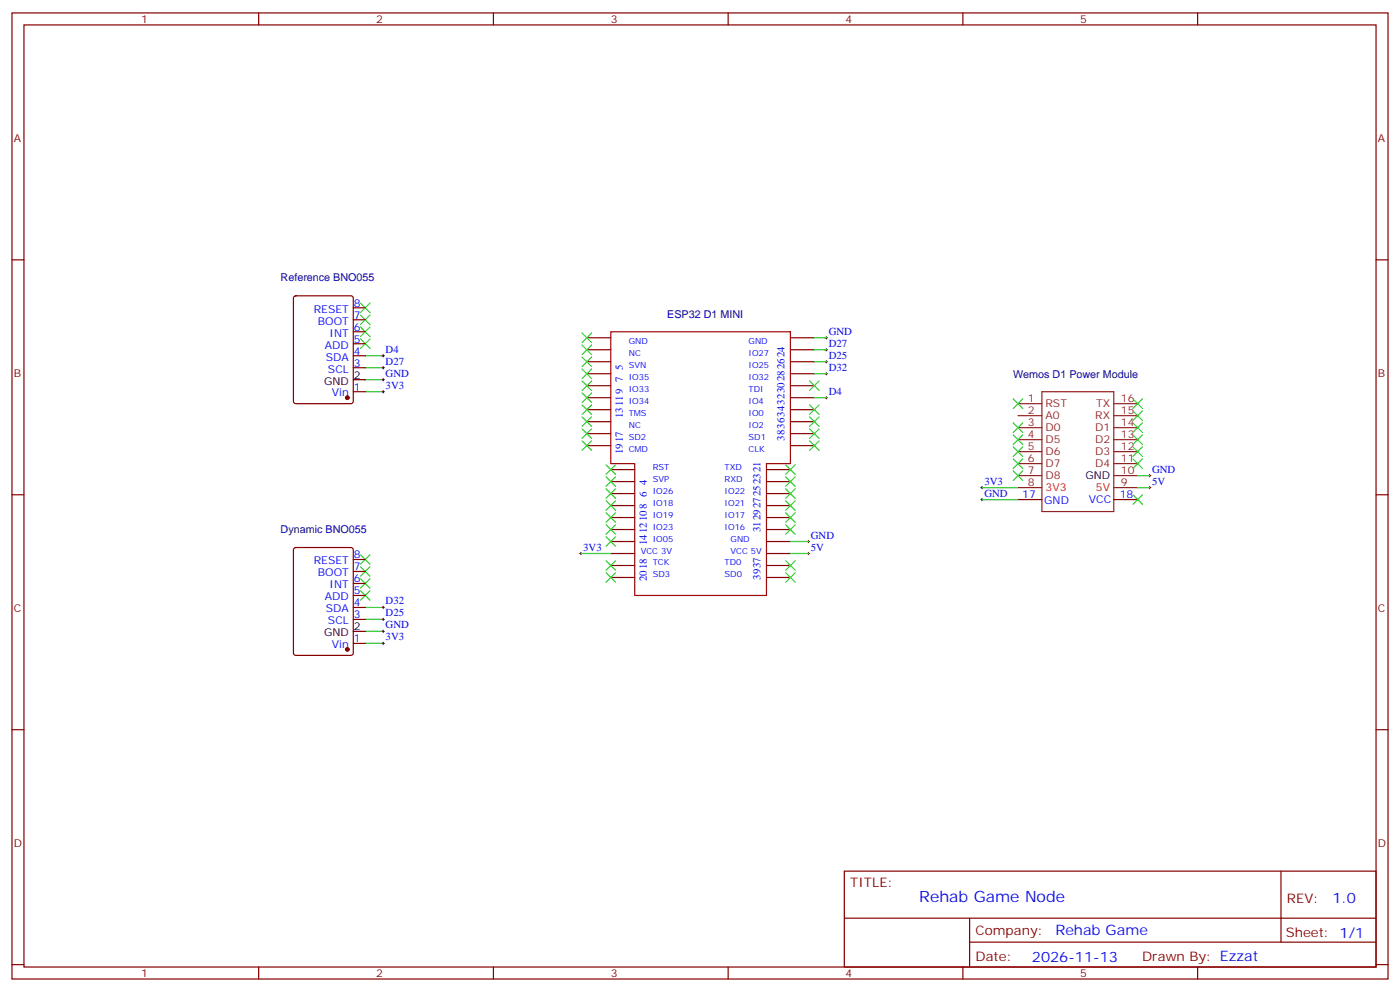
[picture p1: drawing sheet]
<svg xmlns="http://www.w3.org/2000/svg" width="412mm" height="292mm" viewBox="0 0 412 292" stroke-linecap="round" stroke-linejoin="round" font-family="sans-serif">
<g fill="none" stroke="#870000" stroke-width=".35">
<path d="M3.5 3.8h405.4v284.3h-405.4zM7.1 7.3h398.2v277.3h-398.2zM76.2 3.8v3.5M145.3 3.8v3.5M214.5 3.8v3.5M283.6 3.8v3.5M352.8 3.8v3.5M3.5 76.5h3.6M405.3 76.5h3.6M86.7 87.3l.4-.2h16.3l.6 .4 .1 30.6-.5 .7h-16.5l-.6-.4-.1-30.6zM104.1 97.6h3.5M104.1 94.1h3.5"/>
<path d="M104.1 90.6h3.5M172.9 99.4h7M232.8 99.4h7.1M104.1 115.3h3.5M104.1 108.2h3.5M104.1 104.7h3.5M104.1 101.2h3.5M172.9 102.9h7M172.9 106.5h7M172.9 110h7M172.9 113.5h7M172.9 117.1h7"/>
<path d="M232.8 102.9h7.1M232.8 106.5h7.1M232.8 110h7.1M232.8 113.5h7.1M232.8 117.1h7.1M172.9 131.2h7M172.9 120.6h7M172.9 124.1h7M172.9 127.6h7M179.9 138.2h7.1M225.8 138.2h7M232.8 131.2h7.1"/>
<path d="M232.8 120.6h7.1M232.8 124.1h7.1M232.8 127.6h7.1M3.5 145.6h3.6M179.9 141.7h7.1M179.9 145.3h7.1M179.9 148.8h7.1M179.9 152.3h7.1M179.9 155.9h7.1M179.9 159.4h7.1M225.8 141.7h7M225.8 145.3h7"/>
<path d="M225.8 148.8h7M225.8 152.3h7M225.8 155.9h7M225.8 159.4h7M299.9 147h7M328.1 147h7M405.3 145.6h3.6M86.7 161.4l.4-.3h16.3l.6 .5 .1 30.6-.5 .6-16.5 .1-.6-.5-.1-30.5zM104.1 178.8h3.5M104.1 175.3h3.5M104.1 171.7h3.5M104.1 168.2h3.5"/>
<path d="M104.1 164.7h3.5M179.9 162.9h7.1M179.9 166.4h7.1M179.9 170h7.1M225.8 162.9h7M225.8 166.4h7M225.8 170h7M104.1 189.4h3.5M104.1 182.3h3.5M3.5 214.8h3.6M405.3 214.8h3.6M248.7 256.4h156.6v28.2h-156.6z"/>
<path d="M377.3 256.4v20.9M248.7 270.2h156.5M285.6 277.3h119.6M285.6 270.2v14.2M3.5 283.9h3.6M76.2 284.6v3.5M145.3 284.6v3.5M214.5 284.6v3.5M283.6 284.6v3.5M352.8 284.6v3.5M405.3 283.9h3.6"/>
</g>
<path d="M179.9 97.6h52.9v38.9h-7v38.8h-38.8v-38.8h-7.1z" fill="none" stroke="#a10000" stroke-width=".35"/>
<g fill="none" stroke="#3c3" stroke-width=".35">
<path d="M106.2 99.8l2.8 2.8M106.2 96.2l2.8 2.9M106.2 89.2l2.8 2.8M106.2 92.7l2.8 2.8M109 99.8l-2.8 2.8M109 96.2l-2.8 2.9M109 89.2l-2.8 2.8M109 92.7l-2.8 2.8M171.4 98l2.9 2.8M174.3 98l-2.9 2.8M171.4 101.5l2.9 2.9M171.4 105.1l2.9 2.8"/>
<path d="M171.4 108.6l2.9 2.8M171.4 115.6l2.9 2.9M171.4 112.1l2.9 2.8M171.4 119.2l2.9 2.8M174.3 108.6l-2.9 2.8M174.3 105.1l-2.9 2.8M174.3 101.5l-2.9 2.9M174.3 115.6l-2.9 2.9M174.3 112.1l-2.9 2.8M174.3 119.2l-2.9 2.8M238.5 112.1l2.8 2.8M238.5 119.2l2.8 2.8"/>
<path d="M241.3 112.1l-2.8 2.8M241.3 119.2l-2.8 2.8M298.4 117.4l2.9 2.8M301.3 117.4l-2.9 2.8M333.7 117.4l2.8 2.8M336.5 117.4l-2.8 2.8M171.4 122.7l2.9 2.8M171.4 126.2l2.9 2.8M171.4 129.8l2.9 2.8M174.3 122.7l-2.9 2.8M174.3 126.2l-2.9 2.8M174.3 129.8l-2.9 2.8"/>
<path d="M178.5 136.8l2.8 2.8M181.3 136.8l-2.8 2.8M231.4 136.8l2.8 2.8M234.2 136.8l-2.8 2.8M238.5 122.7l2.8 2.8M238.5 126.2l2.8 2.8M238.5 129.8l2.8 2.8M241.3 122.7l-2.8 2.8M241.3 126.2l-2.8 2.8M241.3 129.8l-2.8 2.8M298.4 138.6l2.9 2.8M298.4 135l2.9 2.9"/>
<path d="M298.4 131.5l2.9 2.8M298.4 128l2.9 2.8M298.4 124.5l2.9 2.8M301.3 138.6l-2.9 2.8M301.3 135l-2.9 2.9M301.3 131.5l-2.9 2.8M301.3 128l-2.9 2.8M301.3 124.5l-2.9 2.8M333.7 124.5l2.8 2.8M333.7 120.9l2.8 2.9M333.7 128l2.8 2.8M333.7 131.5l2.8 2.8"/>
<path d="M333.7 135l2.8 2.9M336.5 124.5l-2.8 2.8M336.5 120.9l-2.8 2.9M336.5 128l-2.8 2.8M336.5 131.5l-2.8 2.8M336.5 135l-2.8 2.9M178.5 140.3l2.8 2.9M178.5 143.9l2.8 2.8M178.5 147.4l2.8 2.8M178.5 150.9l2.8 2.8M178.5 154.4l2.8 2.9M178.5 158l2.8 2.8"/>
<path d="M181.3 140.3l-2.8 2.9M181.3 143.9l-2.8 2.8M181.3 147.4l-2.8 2.8M181.3 150.9l-2.8 2.8M181.3 154.4l-2.8 2.9M181.3 158l-2.8 2.8M231.4 140.3l2.8 2.9M231.4 143.9l2.8 2.8M231.4 147.4l2.8 2.8M231.4 150.9l2.8 2.8M231.4 154.4l2.8 2.9M234.2 140.3l-2.8 2.9"/>
<path d="M234.2 143.9l-2.8 2.8M234.2 147.4l-2.8 2.8M234.2 150.9l-2.8 2.8M234.2 154.4l-2.8 2.9M333.7 145.6l2.8 2.8M336.5 145.6l-2.8 2.8M106.2 173.8l2.8 2.9M106.2 170.3l2.8 2.8M106.2 163.3l2.8 2.8M106.2 166.8l2.8 2.8M109 173.8l-2.8 2.9M109 170.3l-2.8 2.8"/>
<path d="M109 163.3l-2.8 2.8M109 166.8l-2.8 2.8M178.5 165l2.8 2.9M178.5 168.6l2.8 2.8M181.3 165l-2.8 2.9M181.3 168.6l-2.8 2.8M231.4 165l2.8 2.9M231.4 168.6l2.8 2.8M234.2 165l-2.8 2.9M234.2 168.6l-2.8 2.8"/>
</g>
<g fill="none" stroke="#008700" stroke-width=".35">
<path d="M239.9 99.4h3.5M107.6 115.3h5.3M107.6 111.8h5.3M107.6 104.7h5.3M107.6 108.2h5.3M239.9 106.5h3.5M239.9 110h3.5M239.9 102.9h3.5M239.9 117.1h3.5M335.1 140h3.6M232.8 159.4h5.3M289.3 147h10.6"/>
<path d="M289.3 143.5h10.6M335.1 143.5h3.6M107.6 178.8h5.3M171.1 162.9h8.8M232.8 162.9h5.3M107.6 189.4h5.3M107.6 185.8h5.3M107.6 182.3h5.3"/>
</g>
<g fill="none" stroke="#000" stroke-width=".29">
<path d="M243.1 99.4h.7M243.4 99.1v.7M112.5 108.2h.7M112.5 104.7h.7M112.5 111.8h.7M112.5 115.3h.7M112.9 104.4v.7M112.9 107.9v.7M112.9 111.4v.7M112.9 114.9v.7M243.1 117.1h.7M243.1 102.9h.7"/>
<path d="M243.1 110h.7M243.1 106.5h.7M243.4 102.6v.7M243.4 106.1v.7M243.4 109.6v.7M243.4 116.7v.7M338.3 140h.7M338.7 139.6v.7M237.8 159.4h.7M238.1 159v.7M288.9 147h.7M288.9 143.5h.7"/>
<path d="M289.3 143.2v.7M289.3 146.7v.7M338.3 143.5h.7M338.7 143.2v.7M112.5 178.8h.7M112.9 178.4v.7M170.7 162.9h.7M171.1 162.6v.7M237.8 162.9h.7M238.1 162.6v.7M112.5 182.3h.7M112.5 185.8h.7"/>
<path d="M112.5 189.4h.7M112.9 182v.7M112.9 185.5v.7M112.9 189v.7"/>
</g>
<g fill="#870000" stroke="#870000" stroke-width=".35">
<circle cx="102.3" cy="117.1" r=".53"/>
<circle cx="102.3" cy="191.1" r=".53"/>
</g>
<path d="M104.1 111.8h3.5M104.1 185.8h3.5" fill="none" stroke="#000" stroke-width=".35"/>
<g fill="none" stroke="#8c2424" stroke-width=".35">
<path d="M299.9 118.8h7M306.9 115.3h21.2v35.3h-21.2zM328.1 118.8h7M299.9 140h7M299.9 125.9h7M299.9 122.3h7M299.9 136.5h7M299.9 132.9h7M299.9 129.4h7M328.1 140h7M328.1 125.9h7M328.1 122.3h7"/>
<path d="M328.1 136.5h7M328.1 132.9h7M328.1 129.4h7M299.9 143.5h7M328.1 143.5h7"/>
</g>
<text font-size="4.6" fill="#00f" x="270.8" y="265.4">Rehab Game Node</text>
<g font-size="4.2" fill="#00f">
<text x="392.5" y="265.7">1.0</text>
<text x="310.9" y="275.2">Rehab Game</text>
<text x="304" y="283">2026-11-13</text>
</g>
<g font-size="3.9" fill="#800">
<text x="250.5" y="261">TITLE:</text>
<text x="379.1" y="265.7">REV:</text>
<text x="287.4" y="275.2">Company:</text>
<text x="378.7" y="275.8">Sheet: 1/1</text>
<text x="287.4" y="282.9">Date:</text>
<text x="336.4" y="282.9">Drawn By: Ezzat</text>
</g>
<g font-size="3.2" fill="#800">
<text x="41.6" y="6.8">1</text>
<text x="110.8" y="6.8">2</text>
<text x="179.9" y="6.8">3</text>
<text x="249.1" y="6.8">4</text>
<text x="318.2" y="6.8">5</text>
<text x="4.1" y="41.9">A</text>
<text x="405.9" y="41.9">A</text>
<text x="4.1" y="111.1">B</text>
<text x="405.9" y="111.1">B</text>
<text x="4.1" y="180.2">C</text>
<text x="405.9" y="180.2">C</text>
<text x="4.1" y="249.3">D</text>
<text x="405.9" y="249.3">D</text>
<text x="41.6" y="287.6">1</text>
<text x="110.8" y="287.6">2</text>
<text x="179.9" y="287.6">3</text>
<text x="249.1" y="287.6">4</text>
<text x="318.2" y="287.6">5</text>
</g>
<g font-size="3.2" fill="#000080">
<text x="82.7" y="82.8">Reference BNO055</text>
<text x="196.5" y="93.5">ESP32 D1 MINI</text>
<text x="298.4" y="111.1">Wemos D1 Power Module</text>
<text x="82.7" y="156.9">Dynamic BNO055</text>
</g>
<g font-size="3.2" fill="#00f">
<text x="92.4" y="92">RESET</text>
<text x="93.6" y="95.5">BOOT</text>
<text x="104.2" y="93.8">7</text>
<text x="104.2" y="90.2">8</text>
<text x="97.1" y="99.1">INT</text>
<text x="104.2" y="100.8">5</text>
<text x="104.2" y="97.3">6</text>
<text x="244.1" y="98.5">GND</text>
<text x="95.7" y="102.6">ADD</text>
<text x="96" y="106.1">SDA</text>
<text x="104.2" y="107.9">3</text>
<text x="104.2" y="104.4">4</text>
<text x="113.6" y="107.4">D27</text>
<text x="113.6" y="103.8">D4</text>
<text x="244.1" y="102.1">D27</text>
<text x="244.1" y="105.6">D25</text>
<text x="96.6" y="109.6">SCL</text>
<text x="113.6" y="110.9">GND</text>
<text x="183.4" y="112.5" transform="rotate(-90 183.4 112.5)">7</text>
<text x="183.4" y="108.9" transform="rotate(-90 183.4 108.9)">5</text>
<text x="244.1" y="109.1">D32</text>
<text x="97.7" y="116.7">Vin</text>
<text x="104.2" y="114.9">1</text>
<text x="113.6" y="114.4">3V3</text>
<text x="244.1" y="116.2">D4</text>
<text x="183.4" y="123" transform="rotate(-90 183.4 123)">13119</text>
<text x="231.1" y="129.8" transform="rotate(-90 231.1 129.8)">3836343230282624</text>
<text x="183.4" y="133.6" transform="rotate(-90 183.4 133.6)">1917</text>
<text x="190.5" y="142.8" transform="rotate(-90 190.5 142.8)">4</text>
<text x="290" y="142.6">3V3</text>
<text x="339.4" y="142.6">5V</text>
<text x="339.4" y="139.1">GND</text>
<text x="190.5" y="146.3" transform="rotate(-90 190.5 146.3)">6</text>
<text x="290" y="146.2">GND</text>
<text x="301.1" y="146.7">17</text>
<text x="307.6" y="148.4">GND</text>
<text x="320.8" y="148.1">VCC</text>
<text x="329.8" y="146.7">18</text>
<text x="190.5" y="160.4" transform="rotate(-90 190.5 160.4)">1412108</text>
<text x="224" y="156.6" transform="rotate(-90 224 156.6)">312927252321</text>
<text x="238.8" y="158.5">GND</text>
<text x="92.4" y="166.1">RESET</text>
<text x="104.2" y="167.9">7</text>
<text x="104.2" y="164.3">8</text>
<text x="171.8" y="162">3V3</text>
<text x="238.8" y="162">5V</text>
<text x="93.6" y="169.6">BOOT</text>
<text x="97.1" y="173.1">INT</text>
<text x="104.2" y="171.4">6</text>
<text x="190.5" y="171" transform="rotate(-90 190.5 171)">2018</text>
<text x="224" y="170.7" transform="rotate(-90 224 170.7)">3937</text>
<text x="95.7" y="176.7">ADD</text>
<text x="104.2" y="178.4">4</text>
<text x="104.2" y="174.9">5</text>
<text x="113.6" y="177.9">D32</text>
<text x="96" y="180.2">SDA</text>
<text x="96.6" y="183.7">SCL</text>
<text x="104.2" y="182">3</text>
<text x="113.6" y="181.4">D25</text>
<text x="113.6" y="185">GND</text>
<text x="97.7" y="190.8">Vin</text>
<text x="104.2" y="189">1</text>
<text x="113.6" y="188.5">3V3</text>
</g>
<g font-size="3.2">
<text x="95.5" y="113.2">GND</text>
<text x="104.2" y="111.4">2</text>
<text x="319.7" y="141">GND</text>
<text x="104.2" y="185.5">2</text>
<text x="95.5" y="187.3">GND</text>
</g>
<g font-size="3.2" fill="#8d2323">
<text x="302.8" y="118.5">1</text>
<text x="308" y="119.9">RST</text>
<text x="322.9" y="119.9">TX</text>
<text x="330.2" y="118.5">16</text>
<text x="302.8" y="125.5">3</text>
<text x="302.8" y="122">2</text>
<text x="308" y="123.4">A0</text>
<text x="322.6" y="123.4">RX</text>
<text x="330.2" y="125.5">14</text>
<text x="330.2" y="122">15</text>
<text x="302.8" y="129">4</text>
<text x="308" y="126.9">D0</text>
<text x="308" y="130.5">D5</text>
<text x="322.6" y="130.5">D2</text>
<text x="322.6" y="126.9">D1</text>
<text x="330.2" y="129">13</text>
<text x="302.8" y="136.1">6</text>
<text x="302.8" y="132.6">5</text>
<text x="308" y="137.5">D7</text>
<text x="308" y="134">D6</text>
<text x="322.6" y="137.5">D4</text>
<text x="322.6" y="134">D3</text>
<text x="330.2" y="136.1">11</text>
<text x="330.2" y="132.6">12</text>
<text x="302.8" y="143.2">8</text>
<text x="302.8" y="139.6">7</text>
<text x="308" y="141">D8</text>
<text x="330.2" y="143.2">9</text>
<text x="330.2" y="139.6">10</text>
</g>
<g font-size="3.2" fill="#f00">
<text x="308" y="144.6">3V3</text>
<text x="322.8" y="144.6">5V</text>
</g>
<g font-size="2.5" fill="#00f">
<text x="185.2" y="101.2">GND</text>
<text x="220.5" y="101.2">GND</text>
<text x="185.2" y="104.7">NC</text>
<text x="220.5" y="104.7">IO27</text>
<text x="185.2" y="108.2">SVN</text>
<text x="185.2" y="111.8">IO35</text>
<text x="220.5" y="111.8">IO32</text>
<text x="220.5" y="108.2">IO25</text>
<text x="185.2" y="115.3">IO33</text>
<text x="185.2" y="118.8">IO34</text>
<text x="220.5" y="118.8">IO4</text>
<text x="220.5" y="115.3">TDI</text>
<text x="185.2" y="125.9">NC</text>
<text x="185.2" y="122.3">TMS</text>
<text x="220.5" y="122.3">IO0</text>
<text x="220.5" y="125.9">IO2</text>
<text x="185.2" y="129.4">SD2</text>
<text x="220.5" y="129.4">SD1</text>
<text x="185.2" y="132.9">CMD</text>
<text x="220.5" y="132.9">CLK</text>
<text x="192.3" y="141.7">SVP</text>
<text x="192.3" y="138.2">RST</text>
<text x="213.4" y="138.2">TXD</text>
<text x="213.4" y="141.7">RXD</text>
<text x="192.3" y="148.8">IO18</text>
<text x="192.3" y="145.3">IO26</text>
<text x="213.4" y="145.3">IO22</text>
<text x="213.4" y="148.8">IO21</text>
<text x="192.3" y="155.9">IO23</text>
<text x="192.3" y="152.3">IO19</text>
<text x="213.4" y="152.3">IO17</text>
<text x="213.4" y="155.9">IO16</text>
<text x="192.3" y="159.4">IO05</text>
<text x="215.2" y="159.4">GND</text>
<text x="188.7" y="162.9">VCC 3V</text>
<text x="192.3" y="166.4">TCK</text>
<text x="213.4" y="166.4">TD0</text>
<text x="215.2" y="162.9">VCC 5V</text>
<text x="192.3" y="170">SD3</text>
<text x="213.4" y="170">SD0</text>
</g>
</svg>
